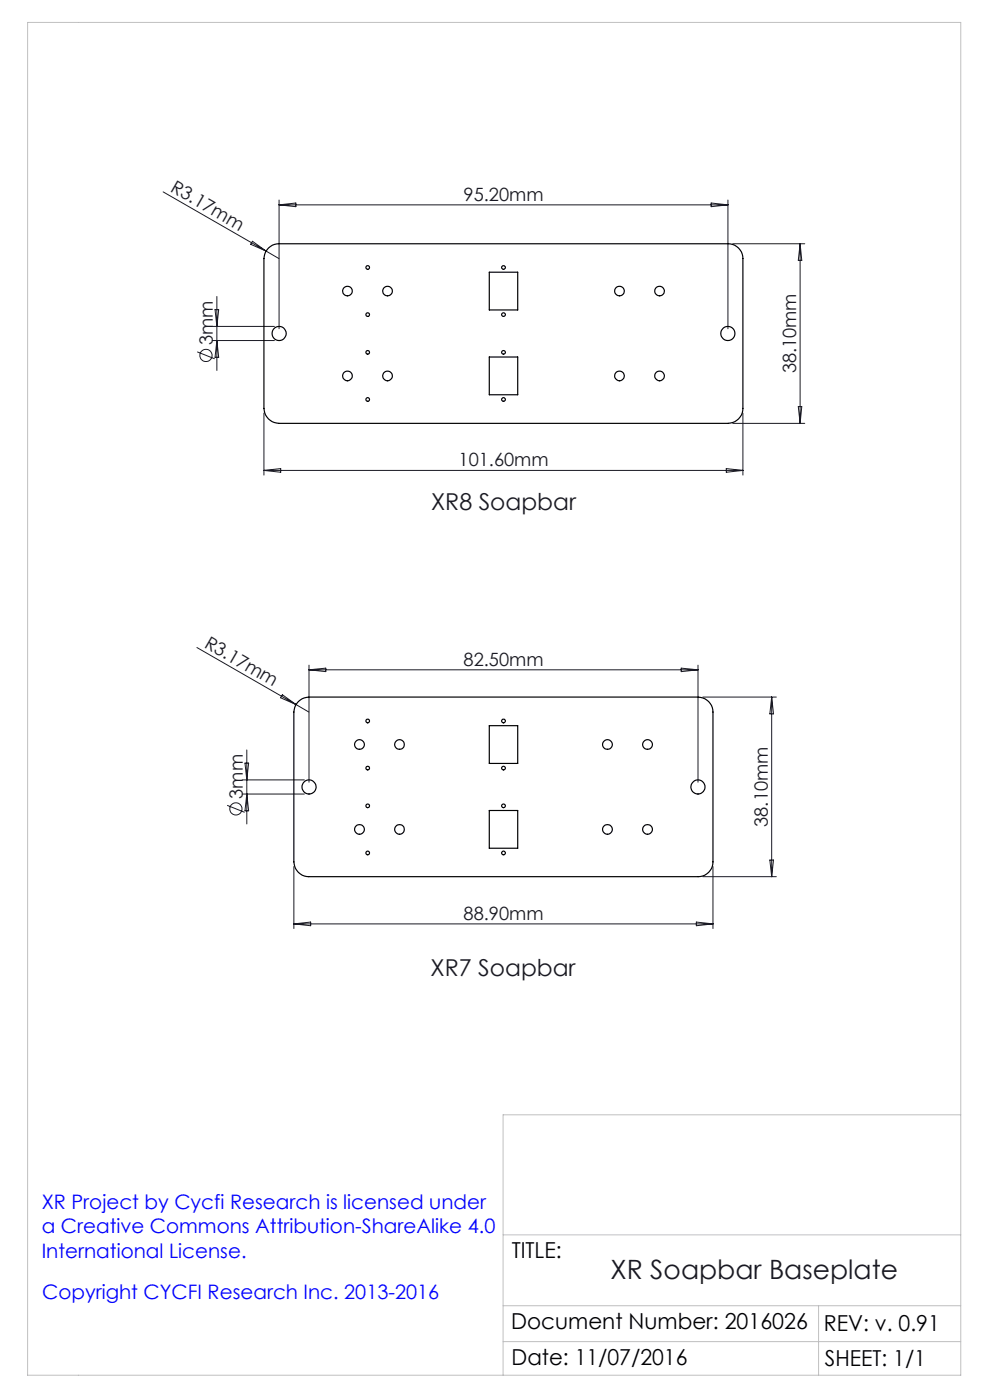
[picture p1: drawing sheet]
<svg xmlns="http://www.w3.org/2000/svg" width="210mm" height="297mm" viewBox="0 0 210 297" stroke-linecap="round" stroke-linejoin="round" font-family="sans-serif">
<path d="M5.9 4.8h197.9v286.9h-197.9zM203.8 236.5h-97.1v55.2M106.7 277h97.1M106.7 262h97.1M173.6 277v14.7M106.7 284.6h97.1" fill="none" stroke="#c0c0c0" stroke-width=".21"/>
<g fill="none" stroke="#191924" stroke-width=".21">
<path d="M34.6 40.7l21.8 12.6M53.6 51.2l2.8 2.1-3.2-1.5zM56.4 53.3l2.8 1.6M59.2 42.4v27.3M59.2 43.5h95.2M59.2 43.5l3.6-.4v.7zM150.8 43.1l3.6 .4-3.6 .3zM154.4 42.4v27.3M155.4 51.7h15.3M169.7 51.7v38.1M169.7 51.7l.4 3.5h-.8zM41.8 74.6l3.7 1.5"/>
<path d="M45 69.2h13.2M45 72.2h13.2M45.6 65.7h.8l-.4 3.5zM46 62.9v15.7M46 72.2l.4 3.6h-.8zM56 87.6v13.2M56 99.8h101.6M56 99.8l3.5-.4v.8zM154.1 99.4l3.5 .4-3.5 .4zM155.4 89.8h15.3M157.6 87.6v13.2M169.3 86.3h.8l-.4 3.5z"/>
<path d="M41.8 137.4l21 12.1M52.4 159.1v15.7M59.9 147.4l2.9 2.1-3.3-1.5zM62.8 149.5l2.7 1.6M65.5 141.1v24.8M65.5 142.1h82.6M65.5 142.1l3.6-.4v.8zM144.5 141.7l3.6 .4-3.6 .4zM148.1 141.1v24.8M149.1 147.9h15.6M163.7 147.9v38.1M163.7 147.9l.4 3.5h-.8z"/>
<path d="M48.2 170.8l3.7 1.5M51.4 165.4h13.2M51.4 168.4h13.2M52 161.9h.7l-.3 3.5zM52.4 168.4l.3 3.6h-.7zM62.3 183.8v13.2M62.3 196h88.9M62.3 196l3.6-.4v.8zM147.7 195.6l3.5 .4-3.5 .4zM149.1 186h15.6M151.2 183.8v13.2M163.3 182.5h.8l-.4 3.5z"/>
<circle cx="43.7" cy="75.4" r="1.29"/>
<circle cx="50" cy="171.6" r="1.29"/>
</g>
<g fill="none" stroke="#000" stroke-width=".25">
<path d="M56.9 52.6a2.98 2.98 0 0 1 2.3-.9h95.2a3.1 3.1 0 0 1 3.2 3.2v31.7a3.2 3.2 0 0 1-3.2 3.2h-95.2a3.3 3.3 0 0 1-3.2-3.2l.1-32.2a2.93 2.93 0 0 1 .8-1.8zM103.8 57.7h6v8.1h-6zM103.8 75.7h6v8h-6zM63.3 148.8a3.2 3.2 0 0 1 2.2-.9h82.6a3.2 3.2 0 0 1 3.1 3.2v31.7a3.1 3.1 0 0 1-3.1 3.2h-82.6a3.2 3.2 0 0 1-3.2-3.2l.1-32.2a2.93 2.93 0 0 1 .9-1.8zM103.8 153.9h6v8.1h-6zM103.8 171.9h6v8h-6z"/>
<circle cx="78" cy="56.8" r=".39"/>
<circle cx="106.8" cy="56.8" r=".39"/>
<circle cx="59.2" cy="70.8" r="1.49"/>
<circle cx="73.7" cy="79.7" r="1.04"/>
<circle cx="73.7" cy="61.7" r="1.03"/>
<circle cx="78" cy="66.7" r=".39"/>
<circle cx="78" cy="74.7" r=".39"/>
<circle cx="82.2" cy="79.7" r="1.04"/>
<circle cx="82.2" cy="61.7" r="1.03"/>
<circle cx="106.8" cy="66.7" r=".39"/>
<circle cx="106.8" cy="74.7" r=".39"/>
<circle cx="131.4" cy="79.8" r="1.03"/>
<circle cx="131.4" cy="61.7" r="1.01"/>
<circle cx="139.9" cy="79.8" r="1.03"/>
<circle cx="139.9" cy="61.7" r="1.01"/>
<circle cx="154.4" cy="70.8" r="1.49"/>
<circle cx="78" cy="84.7" r=".38"/>
<circle cx="106.8" cy="84.7" r=".38"/>
<circle cx="76.3" cy="157.9" r="1.03"/>
<circle cx="78" cy="153" r=".39"/>
<circle cx="84.8" cy="157.9" r="1.03"/>
<circle cx="106.8" cy="153" r=".39"/>
<circle cx="128.9" cy="157.9" r="1.03"/>
<circle cx="137.4" cy="157.9" r="1.03"/>
<circle cx="65.6" cy="166.9" r="1.5"/>
<circle cx="76.3" cy="175.9" r="1.04"/>
<circle cx="78" cy="171" r=".39"/>
<circle cx="78" cy="162.9" r=".39"/>
<circle cx="84.8" cy="175.9" r="1.04"/>
<circle cx="106.8" cy="171" r=".39"/>
<circle cx="106.8" cy="162.9" r=".39"/>
<circle cx="128.9" cy="175.9" r="1.04"/>
<circle cx="137.4" cy="175.9" r="1.04"/>
<circle cx="148.1" cy="167" r="1.49"/>
<circle cx="78" cy="180.9" r=".38"/>
<circle cx="106.8" cy="180.9" r=".38"/>
</g>
<text font-size="5.6" fill="#191924" x="129.5" y="271.2">XR Soapbar Baseplate</text>
<g font-size="4.9" fill="#191924">
<text x="91.4" y="108.1">XR8 Soapbar</text>
<text x="91.3" y="207.1">XR7 Soapbar</text>
</g>
<g font-size="4.7">
<text x="108.5" y="266.9">TITLE:</text>
<text x="108.5" y="281.9">Document Number: 2016026</text>
<text x="174.8" y="282.4">REV: v. 0.91</text>
<text x="108.5" y="289.5">Date: 11/07/2016</text>
<text x="175" y="289.8">SHEET: 1/1</text>
</g>
<g font-size="4.2" fill="#00f">
<text x="8.8" y="256.4">XR Project by Cycfi Research is licensed under</text>
<text x="8.8" y="261.7">a Creative Commons Attribution-ShareAlike 4.0</text>
<text x="8.8" y="266.9">International License.</text>
<text x="8.9" y="275.7">Copyright CYCFI Research Inc. 2013-2016</text>
</g>
<g font-size="3.9" fill="#191924">
<text x="36" y="40.5" transform="rotate(30 36 40.5)">R3.17mm</text>
<text x="98.3" y="42.6">95.20mm</text>
<text x="45.2" y="73.2" transform="rotate(-90 45.2 73.2)">3mm</text>
<text x="168.9" y="79.2" transform="rotate(-90 168.9 79.2)">38.10mm</text>
<text x="97.3" y="98.9">101.60mm</text>
<text x="43.1" y="137.2" transform="rotate(30 43.1 137.2)">R3.17mm</text>
<text x="98.3" y="141.2">82.50mm</text>
<text x="51.5" y="169.4" transform="rotate(-90 51.5 169.4)">3mm</text>
<text x="162.9" y="175.4" transform="rotate(-90 162.9 175.4)">38.10mm</text>
<text x="98.3" y="195.1">88.90mm</text>
</g>
</svg>
